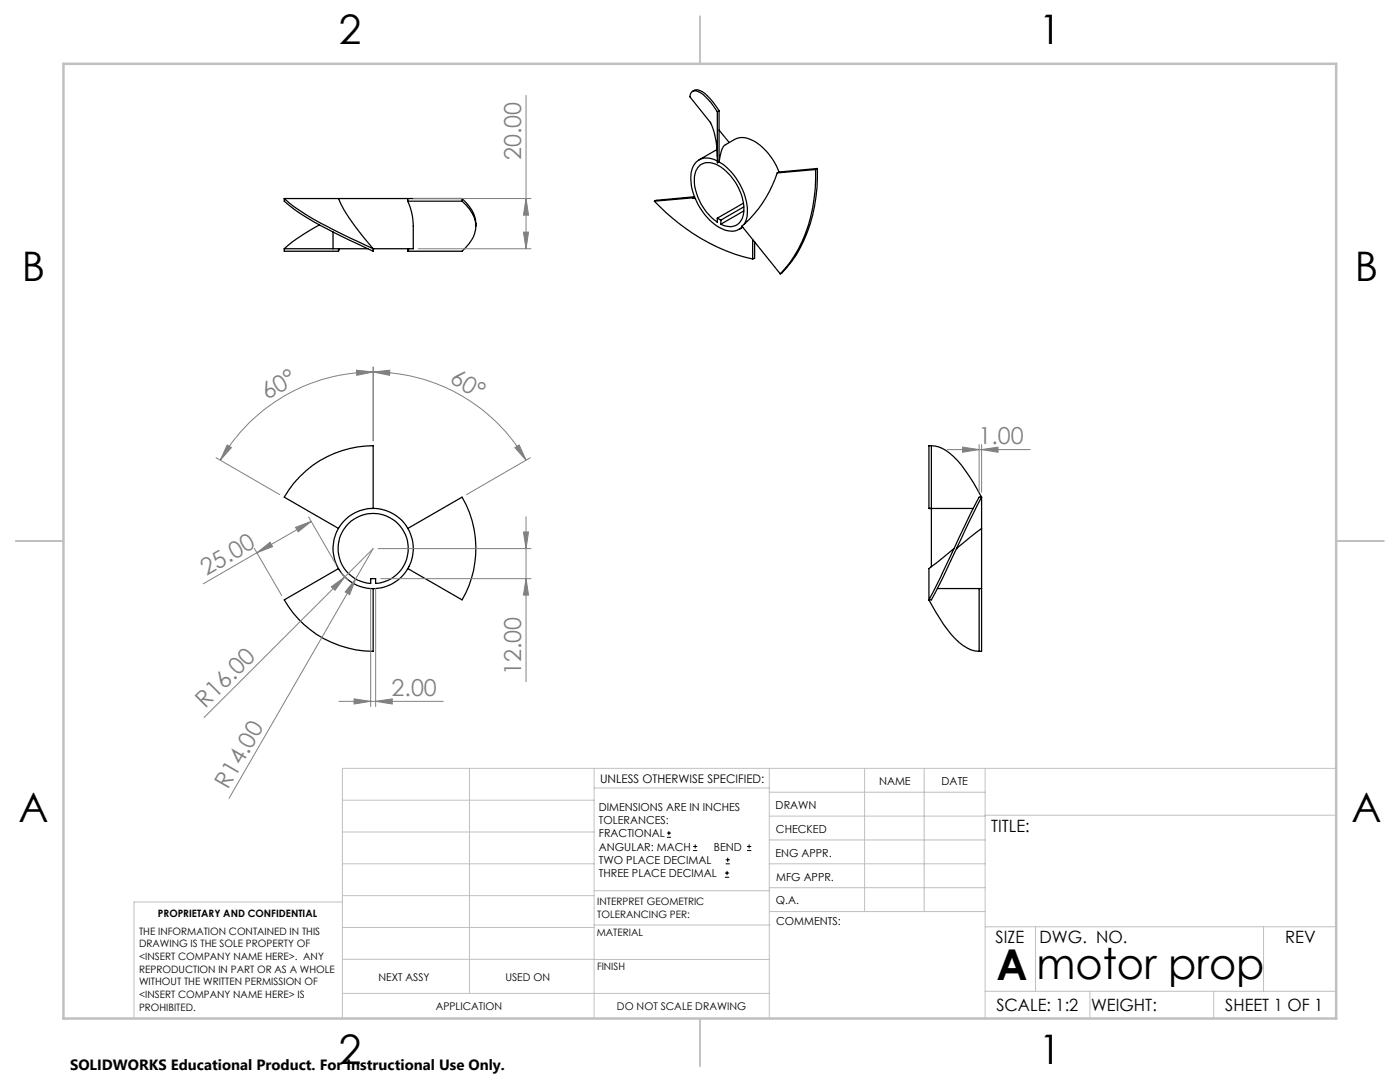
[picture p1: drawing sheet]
<svg xmlns="http://www.w3.org/2000/svg" width="279mm" height="216mm" viewBox="0 0 279 216" stroke-linecap="round" stroke-linejoin="round" font-family="sans-serif">
<g fill="none" stroke="#000" stroke-width=".25">
<path d="M138.2 18.2a1.86 1.86 0 0 1 2.5 .5l1.6 1.7 1.2 1.7M56.7 39.6a47.7 47.7 0 0 0 11.6 7.1l6.2 2.9M56.7 39.6v.5a56.5 56.5 0 0 0 13.1 7.8l4.7 2.2v-.5M56.7 39.6h10.9M67.6 39.6a40 40 0 0 0 6.9 10M67.6 39.6h13.8M81.4 39.6h10.8M81.4 39.6v.5M92.2 39.6a6.5 6.5 0 0 1 2.8 5.5M92.2 39.6v.5M138.3 39.5l.5 .2M138.3 39.5l-7.7 .6"/>
<path d="M138.6 39.3l.2 .4M138.6 39.3l-.3 .2M138.6 39.3l-7.6 .7-.4 .1M138.8 39.7a10.4 10.4 0 0 0 6.6 6.4 2.99 2.99 0 0 0 2.8-.8M141.8 24.4a16.8 16.8 0 0 1 1.4 6.9M143.1 29.8l-3.6 2.1M143.2 22.3a8.7 8.7 0 0 0-4.3-4.2 1.01 1.01 0 0 0-1.2 1.2l4.1 5.2M143.2 32.1a3.3 3.3 0 0 0-4.6 .6 7.2 7.2 0 0 0 0 6.6M143.2 22.3v10.2l.3-.2M143.5 32.3l.4-2.1a1.99 1.99 0 0 1 .9-1.3l1.8-1.1a4 4 0 0 1 4.4 .7 12.7 12.7 0 0 1 4.5 5.8M143.5 32.3a12.1 12.1 0 0 1 5.6 11l-.5 1.4M143.5 22.1v10.2"/>
<path d="M143.5 22.1l-.3 .2M143.5 26l2 2.4M155.1 34.5a23.8 23.8 0 0 1-6.5 10.2M155.5 34.3l-.4 .2M162.8 33.8a29.1 29.1 0 0 1-6.1 19.7l-1 1.1M162.8 33.8l-7.7 .7M163.1 33.6a30.3 30.3 0 0 1-5 18.5l-2 2.3-.4 .2M163.1 33.6l-.3 .2M163.1 33.6l-7.6 .7M56.7 49.6v.5h10.9M56.7 49.6h9.7M63.8 44.9l-4.3 2.5-2.8 2.2"/>
<path d="M66.5 46.3v3.3h6.9M67.6 49.6v.5M67.8 49.6l-.2 .5M74.5 49.6h.1M81.4 40.1a12 12 0 0 1 1.1 5v4.5h-8M81.4 40.1h10.8M81.4 49.6v.5M81.6 49.6l-.2 .5M92.2 40.1a6.7 6.7 0 0 1 2.7 5.6 7.7 7.7 0 0 1-2.7 4.4h-10.8M130.6 40.1a39.3 39.3 0 0 0 19.6 11.6M143.2 43.5v.8a10.9 10.9 0 0 1-4.6-9.1 2.88 2.88 0 0 1 4.6-2.3 10.5 10.5 0 0 1 5.1 10 2.75 2.75 0 0 1-4 2l-.4-.2M143.2 43.5l.7 .4"/>
<path d="M143.9 43.9v.8M148.2 45.3l-.7 .5M148.4 40.5l-5.2 3M148.4 42.1l-4.5 2.6M148.4 41.3l-4.5 2.6M148.6 44.7l-.5 .4 7.6 9.5M150.2 47.8v3.9M150.6 48.3v3.2l-.4 .2M185.9 88.9a7.3 7.3 0 0 1 5.2 3l2.4 3.2 2.4 4.1M185.9 88.9h-.5v12.6M185.9 88.9v12.6M195.9 99.2l-9.3 19.1-.7 1.4h-.5"/>
<path d="M195.9 99.2h-.5l-.8 1.5-7 14.7-2.2 4.3M195.9 99.2v6.2M67.6 113.5l-10.9 6.2a20.4 20.4 0 0 0 17.8 10.3v-12.6M67.6 113.5a8 8 0 0 0 13.8 0M69.3 104.7a7 7 0 0 1 11.5 1.7 7 7 0 0 1-5.8 10v-.9h-1v.9a7 7 0 0 1-6-4.4 7 7 0 0 1 1.3-7.3zM74.5 101.5a8 8 0 0 1 6.9 12M74.5 101.5v-12.6a20.6 20.6 0 0 0-17.8 10.3l10.9 6.2M74.5 101.5a8 8 0 0 0-6.9 12M81.4 105.4l10.8-6.2a20.4 20.4 0 0 1 0 20.5l-10.8-6.2M185.4 119.7a27.5 27.5 0 0 0 6.8 9.1 5.2 5.2 0 0 0 3.2 1.2M185.4 101.5h.5M185.4 101.5h8.8"/>
<path d="M185.9 113.1l-.5 .4v6.2M185.9 101.5v11.6M187.1 117.4h8.8M190.4 109.5l-4.5 3.6M190.9 109.5h.1M195.4 117.4v12.6M195.9 105.4l-5 4.1M195.9 105.4v12M195.9 117.4v12.6h-.5"/>
</g>
<g fill="none" stroke="#000" stroke-width=".2">
<path d="M133.1 167.1h.8M133.1 166.2h.8M133.5 165.8v.9M138.3 169.7h.8M138.3 168.9h.8M138.7 168.5v.8M144.7 175h.8M144.7 174.2h.8M144.8 172.4h.9M144.8 171.6h.9M145.1 173.8v.8M145.2 171.1v.9"/>
<path d="M149.1 169.7h.8M149.1 168.9h.8M149.5 168.5v.8"/>
</g>
<g fill="none" stroke="#808080" stroke-width=".2">
<path d="M105 19v30.6M82.5 39.6h23.5M105 39.6l.5 3.3h-1zM83.5 49.6h22.5M104.5 46.3h1l-.5 3.3zM71.2 73.9l3.3 .3-3.3 .7zM74.5 74.2l3.3-.3v1zM74.5 74.2a35.3 35.3 0 0 1 30.5 17.6M74.5 74.2a35.3 35.3 0 0 0-30.5 17.6M74.5 73.2v14.7M43.1 91.3l12.7 7.4M45.3 88.8l.9 .5-2.2 2.5z"/>
<path d="M102.8 89.3l.8-.5 1.4 3zM105.8 91.3l-12.7 7.4M189.1 89.7h16.5M192.1 89.2l3.3 .5-3.3 .5zM195.4 88.7v9.5M195.9 89.7l3.3-.5v1zM195.9 88.7v9.5M50.8 109.4l5.4 9.5M51.3 110.3l2.6-2.1 .5 .9zM51.3 110.3l-10.7 6.2M59 105.2l3.1-1.2-2.6 2.1zM61.6 103.2l5.4 9.4"/>
<path d="M62.1 104l-10.8 6.3M66.1 117.1l2.7-2-1.9 2.7zM68.1 114.3l1.5 1.5M68.8 115.1l-28.1 28.1M68.8 115.1l5.7-5.6-3.5 6M71 115.5l-1.2 3.1-.9-.5zM71 115.5l-25.3 43.8M74 117.4v23.6M75 117.4v23.6M75.5 109.5h30.5M76 115.5h30M104.5 106.2h1l-.5 3.3z"/>
<path d="M105 115.5l.5 3.2h-1zM105 103.1v32.9M67.6 139.9h20.9M70.7 139.5l3.3 .4-3.3 .6zM75 139.9l3.3-.4v1z"/>
</g>
<g fill="none" stroke="#c0c0c0" stroke-width=".2">
<path d="M68.3 159.7h50.3M93.7 153.3v44.9M118.6 153.3v49.9M118.6 157.2h34.9M153.5 153.3v49.9M153.5 158.1h43.1M172.5 153.3v28.6M184.4 153.3v28.6M196.6 153.3v49.9M266.7 153.3h-198.4v49.9M68.3 178.7h50.3M68.3 172.4h50.3"/>
<path d="M68.3 166h50.3M68.3 180h-41.6v23.2M118.6 177.7h35M153.5 167.6h43.1M153.5 162.8h43.1M153.5 172.4h43.1M153.5 177.1h43.1M196.6 162.7h70.1M68.3 198.2h85.2M68.3 191.4l85.2 .1M68.3 185.1h50.3M118.6 184.6h35"/>
<path d="M153.6 181.9h43M196.6 197.8h70.1M196.6 184.9h70.1M206.7 184.9v12.9M217.5 197.8v5.4M242.2 197.8v5.4M252.2 184.9v12.9"/>
</g>
<path d="M139.7 3.2v9.5M3.1 107.9h9.6M266.7 107.9h9.5M139.7 203.2v9.6" fill="none" stroke="#c0c0c0" stroke-width=".25"/>
<path d="M12.7 12.7h254v190.5h-254z" fill="none" stroke="#c0c0c0" stroke-width=".5"/>
<g fill="#808080">
<path d="M66.1 117.1l2.7-2-1.9 2.7z"/>
<path d="M71 115.5l-1.2 3.1-.9-.5z"/>
<path d="M102.8 89.3l.8-.5 1.4 3zM74.5 74.2l3.3-.3v1z"/>
<path d="M70.7 139.5l3.3 .4-3.3 .6zM75 139.9l3.3-.4v1z"/>
<path d="M51.3 110.3l2.6-2.1 .5 .9zM59 105.2l3.1-1.2-2.6 2.1z"/>
<path d="M71.2 73.9l3.3 .3-3.3 .7zM45.3 88.8l.9 .5-2.2 2.5z"/>
<path d="M104.5 46.3h1l-.5 3.3zM105 39.6l.5 3.3h-1z"/>
<path d="M104.5 106.2h1l-.5 3.3zM105 115.5l.5 3.2h-1z"/>
<path d="M192.1 89.2l3.3 .5-3.3 .5zM195.9 89.7l3.3-.5v1z"/>
</g>
<g font-size="8.5">
<text x="198.9" y="195.5">A</text>
<text x="206.8" y="195.4">motor prop</text>
</g>
<g font-size="8.1">
<text x="67.6" y="8.9">2</text>
<text x="207.3" y="8.9">1</text>
<text x="4.4" y="56.2">B</text>
<text x="270.4" y="56.2">B</text>
<text x="3.7" y="164.1">A</text>
<text x="269.7" y="164.1">A</text>
<text x="67.6" y="212.4">2</text>
<text x="207.3" y="212.4">1</text>
</g>
<g font-size="4.7" fill="#808080">
<text x="104" y="32" transform="rotate(-90 104 32)">20.00</text>
<text x="89.6" y="76.3" transform="rotate(30 89.6 76.3)">60°</text>
<text x="53.3" y="79.8" transform="rotate(-30 53.3 79.8)">60°</text>
<text x="195.3" y="88.7">1.00</text>
<text x="41.2" y="114.9" transform="rotate(-30 41.2 114.9)">25.00</text>
<text x="104" y="134.7" transform="rotate(-90 104 134.7)">12.00</text>
<text x="41" y="141.5" transform="rotate(-45 41 141.5)">R16.00</text>
<text x="78.1" y="138.9">2.00</text>
<text x="45.5" y="157.6" transform="rotate(-60 45.5 157.6)">R14.00</text>
</g>
<g font-size="3.4">
<text x="197.8" y="166">TITLE:</text>
<text x="198.7" y="188.1">SIZE</text>
<text x="207.5" y="188.1">DWG. NO.</text>
<text x="256.5" y="188.2">REV</text>
<text x="198.8" y="201.7">SCALE: 1:2</text>
<text x="217.7" y="201.8">WEIGHT:</text>
<text x="244.5" y="201.7">SHEET 1 OF 1</text>
</g>
<text font-size="3" x="14" y="213.5">SOLIDWORKS Educational Product. For Instructional Use Only.</text>
<text font-size="2.4" x="119.8" y="156.2">UNLESS OTHERWISE SPECIFIED:</text>
<g font-size="2.2">
<text x="119.5" y="161.8">DIMENSIONS ARE IN INCHES</text>
<text x="154.8" y="161.4">DRAWN</text>
<text x="175.4" y="156.6">NAME</text>
<text x="187.9" y="156.7">DATE</text>
<text x="119.5" y="164.4">TOLERANCES:</text>
<text x="119.5" y="167.1">FRACTIONAL</text>
<text x="154.9" y="166.3">CHECKED</text>
<text x="119.5" y="169.7">ANGULAR: MACH</text>
<text x="119.5" y="172.4">TWO PLACE DECIMAL</text>
<text x="142.5" y="169.7">BEND</text>
<text x="154.8" y="170.9">ENG APPR.</text>
<text x="119.5" y="175">THREE PLACE DECIMAL</text>
<text x="154.9" y="175.7">MFG APPR.</text>
<text x="154.9" y="180.4">Q.A.</text>
<text x="154.9" y="184.6">COMMENTS:</text>
</g>
<g font-size="2.1">
<text x="75.5" y="195.7">NEXT ASSY</text>
<text x="100.9" y="195.7">USED ON</text>
<text x="86.9" y="201.5">APPLICATION</text>
<text x="123.1" y="201.6">DO NOT SCALE DRAWING</text>
</g>
<g font-size="2">
<text x="31.5" y="182.9">PROPRIETARY AND CONFIDENTIAL</text>
<text x="119.2" y="180.6">INTERPRET GEOMETRIC</text>
<text x="119.2" y="183.1">TOLERANCING PER:</text>
<text x="27.8" y="186.5">THE INFORMATION CONTAINED IN THIS</text>
<text x="27.8" y="189">DRAWING IS THE SOLE PROPERTY OF</text>
<text x="27.8" y="191.6">&lt;INSERT COMPANY NAME HERE&gt;. ANY</text>
<text x="119.1" y="186.7">MATERIAL</text>
<text x="27.8" y="194.1">REPRODUCTION IN PART OR AS A WHOLE</text>
<text x="27.8" y="196.6">WITHOUT THE WRITTEN PERMISSION OF</text>
<text x="119.1" y="193.5">FINISH</text>
<text x="27.8" y="199.1">&lt;INSERT COMPANY NAME HERE&gt; IS</text>
<text x="27.8" y="201.7">PROHIBITED.</text>
</g>
</svg>
